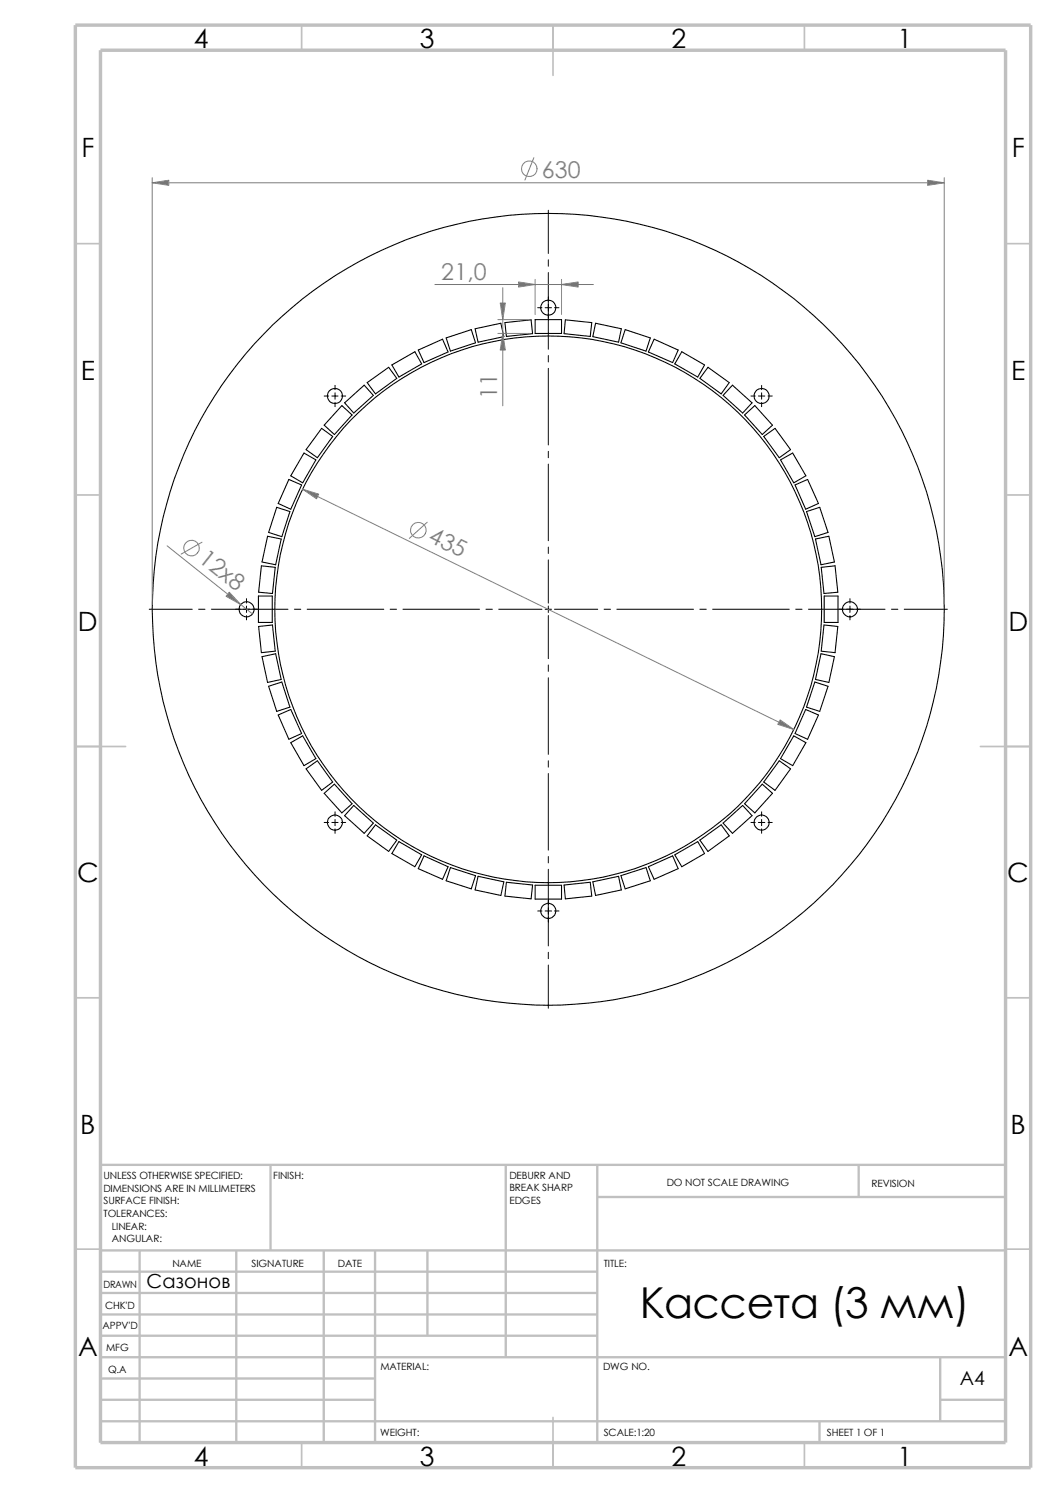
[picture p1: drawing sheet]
<svg xmlns="http://www.w3.org/2000/svg" width="210mm" height="297mm" viewBox="0 0 210 297" stroke-linecap="round" stroke-linejoin="round" font-family="sans-serif">
<g fill="none" stroke="#c0c0c0" stroke-width=".34">
<path d="M60 5v5M110 5v10M160 5v5M15 48.5h5M200 48.5h5M15 98.5h5M200 98.5h5M15 148.5h10M195 148.5h10M15 198.5h5M200 198.5h5M15 248.5h5"/>
<path d="M200 248.5h5M60 287v5M110 282v10M160 287v5"/>
</g>
<g fill="none" stroke="#c0c0c0" stroke-width=".47">
<path d="M53.8 231.7v17.1M100.6 231.7v38.3M118.8 231.7v55.3M118.8 238.1h81.2M170.8 231.7v6.4M200 231.7h-180v55.3M20 248.8h180M20 257.2h98.8M20 253h98.8M27.8 248.8v38.2M47 248.8v38.2M64.4 248.8v38.2"/>
<path d="M74.6 248.8v38.2M85 248.8v16.9M20 265.7h98.8M20 261.5h98.8M20 278.5h54.6M20 274.2h54.6M20 270h180M187 278.5h13M187 270v12.7M20 282.7h180M163 282.7v4.3"/>
</g>
<path d="M15 5h190v287h-190zM20 10h180v277h-180z" fill="none" stroke="#c0c0c0" stroke-width=".68" stroke-linecap="butt"/>
<g fill="none" stroke="#000" stroke-width=".21">
<path d="M73 76.1l4.3-3 1.6 2.2-4.2 3.1zM77.9 72.6l4.6-2.6 1.4 2.4-4.6 2.6zM83.2 69.6l4.8-2.1 1.1 2.5-4.8 2.1zM88.7 67.2l5-1.6 .9 2.6-5 1.6zM94.5 65.4l5.1-1.1 .6 2.7-5.1 1.1zM100.4 64.2l5.2-.6 .3 2.8-5.2 .5zM106.4 63.6h5.3v2.7h-5.3zM112.4 63.6l5.3 .6-.3 2.7-5.2-.5zM118.4 64.3l5.2 1.1-.6 2.7-5.1-1.1zM124.3 65.6l5 1.6-.8 2.6-5-1.6zM130.1 67.5l4.8 2.1-1.1 2.5-4.9-2.1zM135.6 70l4.5 2.6-1.3 2.4-4.6-2.6z"/>
<path d="M140.8 73.1l4.2 3-1.6 2.3-4.2-3.1zM145.7 76.6l3.9 3.5-1.9 2.1-3.9-3.5zM57.4 95.4l2.6 1.1-2.2 4.8-2.5-1.1zM60.5 90.1l2.3 1.4-2.6 4.6-2.4-1.4zM64 85.2l2.2 1.6-3.1 4.3-2.2-1.6zM68 80.7l2 1.8-3.5 3.9-2-1.8zM68.5 80.1l3.9-3.5 1.9 2.1-3.9 3.5zM148.1 82.5l2-1.8 3.5 3.9-2 1.8zM151.9 86.8l2.2-1.6 3.1 4.3-2.2 1.6zM155.2 91.5l2.4-1.4 2.7 4.6-2.4 1.4zM158.1 96.5l2.5-1.1 2.2 4.8-2.6 1.1zM51.4 118.6h2.7v5.2h-2.7z"/>
<path d="M52 112.6l2.7 .3-.5 5.2-2.8-.3zM53.2 106.7l2.7 .5-1.1 5.2-2.7-.6zM55 100.9l2.7 .9-1.7 5-2.6-.9zM160.4 101.8l2.6-.9 1.7 5-2.6 .9zM162.2 107.2l2.6-.5 1.1 5.1-2.6 .6zM163.3 112.9l2.8-.3 .5 5.2-2.7 .3zM163.9 118.6h2.8v5.2h-2.8zM51.4 124.6l2.8-.3 .5 5.2-2.7 .3zM52.1 130.6l2.7-.6 1.1 5.2-2.7 .6zM53.4 136.5l2.6-.8 1.7 5-2.7 .8zM162.1 135.7l2.6 .8-1.7 5-2.6-.8zM163.3 130l2.6 .6-1.1 5.2-2.6-.6z"/>
<path d="M163.9 124.3l2.7 .3-.5 5.2-2.8-.3zM55.3 142.2l2.5-1.1 2.2 4.8-2.6 1.2zM57.8 147.7l2.4-1.3 2.6 4.5-2.3 1.4zM60.9 153l2.2-1.7 3.1 4.3-2.2 1.6zM64.5 157.8l2-1.8 3.5 3.9-2 1.8zM151.6 156l2 1.8-3.5 3.9-2-1.8zM155 151.3l2.2 1.7-3.1 4.2-2.2-1.6zM157.9 146.4l2.4 1.3-2.7 4.6-2.4-1.4zM160.2 141.1l2.6 1.1-2.2 4.9-2.5-1.2zM70.4 160.2l3.9 3.5-1.9 2.1-3.9-3.5zM74.7 164.1l4.2 3-1.6 2.3-4.3-3.1zM79.3 167.4l4.6 2.7-1.4 2.3-4.6-2.6z"/>
<path d="M84.3 170.3l4.8 2.1-1.1 2.5-4.8-2.1zM89.6 172.6l5 1.6-.9 2.6-5-1.6zM95.1 174.3l5.1 1.1-.6 2.7-5.1-1.1zM100.7 175.5l5.2 .6-.3 2.7-5.2-.5zM106.4 176.1h5.3v2.8h-5.3zM112.2 176.1l5.2-.6 .3 2.8-5.3 .5zM117.9 175.4l5.1-1.1 .6 2.7-5.2 1.1zM123.5 174.2l5-1.6 .8 2.6-5 1.6zM128.9 172.4l4.9-2.1 1.1 2.5-4.8 2.1zM134.2 170.1l4.6-2.7 1.3 2.4-4.5 2.6zM139.2 167.1l4.2-3 1.6 2.2-4.2 3.1zM143.8 163.7l3.9-3.5 1.9 2.1-3.9 3.5z"/>
<circle cx="66.6" cy="78.8" r="1.5"/>
<circle cx="109" cy="61.2" r="1.5"/>
<circle cx="151.5" cy="78.8" r="1.49"/>
<circle cx="49" cy="121.2" r="1.5"/>
<circle cx="109" cy="121.2" r="54.4"/>
<circle cx="109" cy="121.2" r="78.8"/>
<circle cx="169" cy="121.2" r="1.5"/>
<circle cx="66.6" cy="163.6" r="1.51"/>
<circle cx="151.5" cy="163.6" r="1.5"/>
<circle cx="109" cy="181.2" r="1.5"/>
</g>
<g fill="none" stroke="#000" stroke-width=".2">
<path d="M109.1 41.8v8.6M109.1 51.7v1.3M109.1 54.2v15.3M64.5 78.8h.9M66 78.8h1.2M66.6 76.7v.8M66.6 78.1v1.3M67.9 78.8h.8M106.9 61.2h.9M108.4 61.2h1.3M109.1 70.7v1.3M109.1 73.3v15.2"/>
<path d="M110.3 61.2h.9M149.4 78.8h.8M150.8 78.8h1.3M151.5 76.7v.8M151.5 78.1v1.3M152.7 78.8h.9M66.6 80.1v.8M109.1 89.8v1.3M109.1 92.3v15.3M151.5 80.1v.8M49 119.1v.9M109.1 108.8v1.3"/>
<path d="M109.1 111.4v8.6M169 119.1v.9M29.7 121.2h8.5M39.5 121.2h1.3M42 121.2h15.3M49 120.6v1.2M49 122.5v.8M58.5 121.2h1.3M61.1 121.2h15.2M77.6 121.2h1.3M80.1 121.2h15.3M96.6 121.2h1.3"/>
<path d="M99.2 121.2h8.6M108.4 121.2h1.3M109.1 120.6v1.2M109.1 122.5v8.5M109.1 132.3v1.3M109.1 134.8v15.3M110.3 121.2h8.6M120.1 121.2h1.3M122.7 121.2h15.2M139.2 121.2h1.3M141.7 121.2h15.3M158.2 121.2h1.3"/>
<path d="M160.8 121.2h15.2M169 120.6v1.2M169 122.5v.8M177.3 121.2h1.3M179.8 121.2h8.6M109.1 151.3v1.3M109.1 153.9v15.2M64.5 163.6h.9M66 163.6h1.2M66.6 161.5v.9M66.6 163v1.3M66.6 164.9v.9"/>
<path d="M67.9 163.6h.8M109.1 170.4v1.3M109.1 172.9v15.3M149.4 163.6h.8M150.8 163.6h1.3M151.5 161.5v.9M151.5 163v1.3M151.5 164.9v.9M152.7 163.6h.9M106.9 181.2h.9M108.4 181.2h1.3M109.1 189.4v1.3"/>
<path d="M109.1 192v8.6M110.3 181.2h.9"/>
</g>
<g fill="none" stroke="#808080" stroke-width=".2">
<path d="M30.3 36.4h157.5M30.3 35.3v84.9M106.2 31.4l-1.8 4.4M187.8 35.3v84.9M86.5 56.6h31.5M100 57.2v23.5M106.4 55.6v7M111.7 55.6v7M99 63.6h6.4M99 66.3h6.4M60.2 97.3l97.7 47.8M33.2 108.6l17 13.5"/>
<path d="M40.2 107.9l-4.2 2.3M85 103.9l-3.6 3.2"/>
<circle cx="105.2" cy="33.6" r="1.56"/>
<circle cx="38.1" cy="109" r="1.54"/>
<circle cx="83.2" cy="105.5" r="1.55"/>
</g>
<g fill="#808080" stroke="#808080" stroke-width=".2">
<path d="M45.6 117.8l2.3 2.5-2.9-1.7z"/>
<path d="M155.2 143.2l2.7 1.9-3.2-1z"/>
<path d="M111.7 56.6l3.3-.5v1z"/>
<path d="M103.1 56.1l3.3 .5-3.3 .5z"/>
<path d="M30.3 36.4l3.3-.5v1z"/>
<path d="M60.2 97.3l3.2 1-.5 .9z"/>
<path d="M184.5 35.9l3.3 .5-3.3 .5z"/>
<path d="M99.5 60.3h1l-.5 3.3z"/>
<path d="M100 66.3l.5 3.3h-1z"/>
</g>
<text font-size="8.5" x="127.3" y="262.2">Кассета (3 мм)</text>
<g font-size="5.3">
<text x="38.5" y="9.6">4</text>
<text x="83.5" y="9.6">3</text>
<text x="133.5" y="9.6">2</text>
<text x="178.5" y="9.6">1</text>
<text x="16.2" y="31.3">F</text>
<text x="201.2" y="31.3">F</text>
<text x="16" y="75.6">E</text>
<text x="201.1" y="75.6">E</text>
<text x="15.5" y="125.6">D</text>
<text x="200.6" y="125.6">D</text>
<text x="15.3" y="175.6">C</text>
<text x="200.3" y="175.6">C</text>
<text x="16" y="225.6">B</text>
<text x="201" y="225.6">B</text>
<text x="15.5" y="269.8">A</text>
<text x="200.5" y="269.8">A</text>
<text x="38.5" y="291.6">4</text>
<text x="83.5" y="291.6">3</text>
<text x="133.5" y="291.6">2</text>
<text x="178.5" y="291.6">1</text>
</g>
<g font-size="4.6" fill="#808080">
<text x="107.8" y="35.4">630</text>
<text x="87.8" y="55.7">21,0</text>
<text x="98.9" y="79.4" transform="rotate(-90 98.9 79.4)">11</text>
<text x="84.9" y="107.7" transform="rotate(26 84.9 107.7)">435</text>
<text x="39.3" y="111.5" transform="rotate(39 39.3 111.5)">12х8</text>
</g>
<g font-size="3.9">
<text x="29.2" y="256.2">Сазонов</text>
<text x="190.9" y="275.5">A4</text>
</g>
<g font-size="2">
<text x="20.6" y="234.6">UNLESS OTHERWISE SPECIFIED:</text>
<text x="20.6" y="237.1">DIMENSIONS ARE IN MILLIMETERS</text>
<text x="20.6" y="239.6">SURFACE FINISH:</text>
<text x="54.4" y="234.6">FINISH:</text>
<text x="101.3" y="239.5">EDGES</text>
<text x="101.3" y="234.5">DEBURR AND</text>
<text x="101.3" y="237">BREAK SHARP</text>
<text x="132.6" y="236">DO NOT SCALE DRAWING</text>
<text x="173.3" y="236.2">REVISION</text>
<text x="20.6" y="242.1">TOLERANCES:</text>
<text x="22.2" y="244.6">LINEAR:</text>
<text x="22.2" y="247.1">ANGULAR:</text>
<text x="50" y="252">SIGNATURE</text>
<text x="67.2" y="252">DATE</text>
<text x="120.1" y="252">TITLE:</text>
<text x="20.6" y="256.2">DRAWN</text>
<text x="34.3" y="252.1">NAME</text>
<text x="20.9" y="260.4">CHK'D</text>
<text x="20.4" y="264.5">APPV'D</text>
<text x="21.1" y="268.8">MFG</text>
<text x="21.5" y="273.1">Q.A</text>
<text x="75.6" y="272.5">MATERIAL:</text>
<text x="119.9" y="272.5">DWG NO.</text>
<text x="75.6" y="285.6">WEIGHT:</text>
<text x="120.1" y="285.6">SCALE:1:20</text>
<text x="164.5" y="285.6">SHEET 1 OF 1</text>
</g>
</svg>
